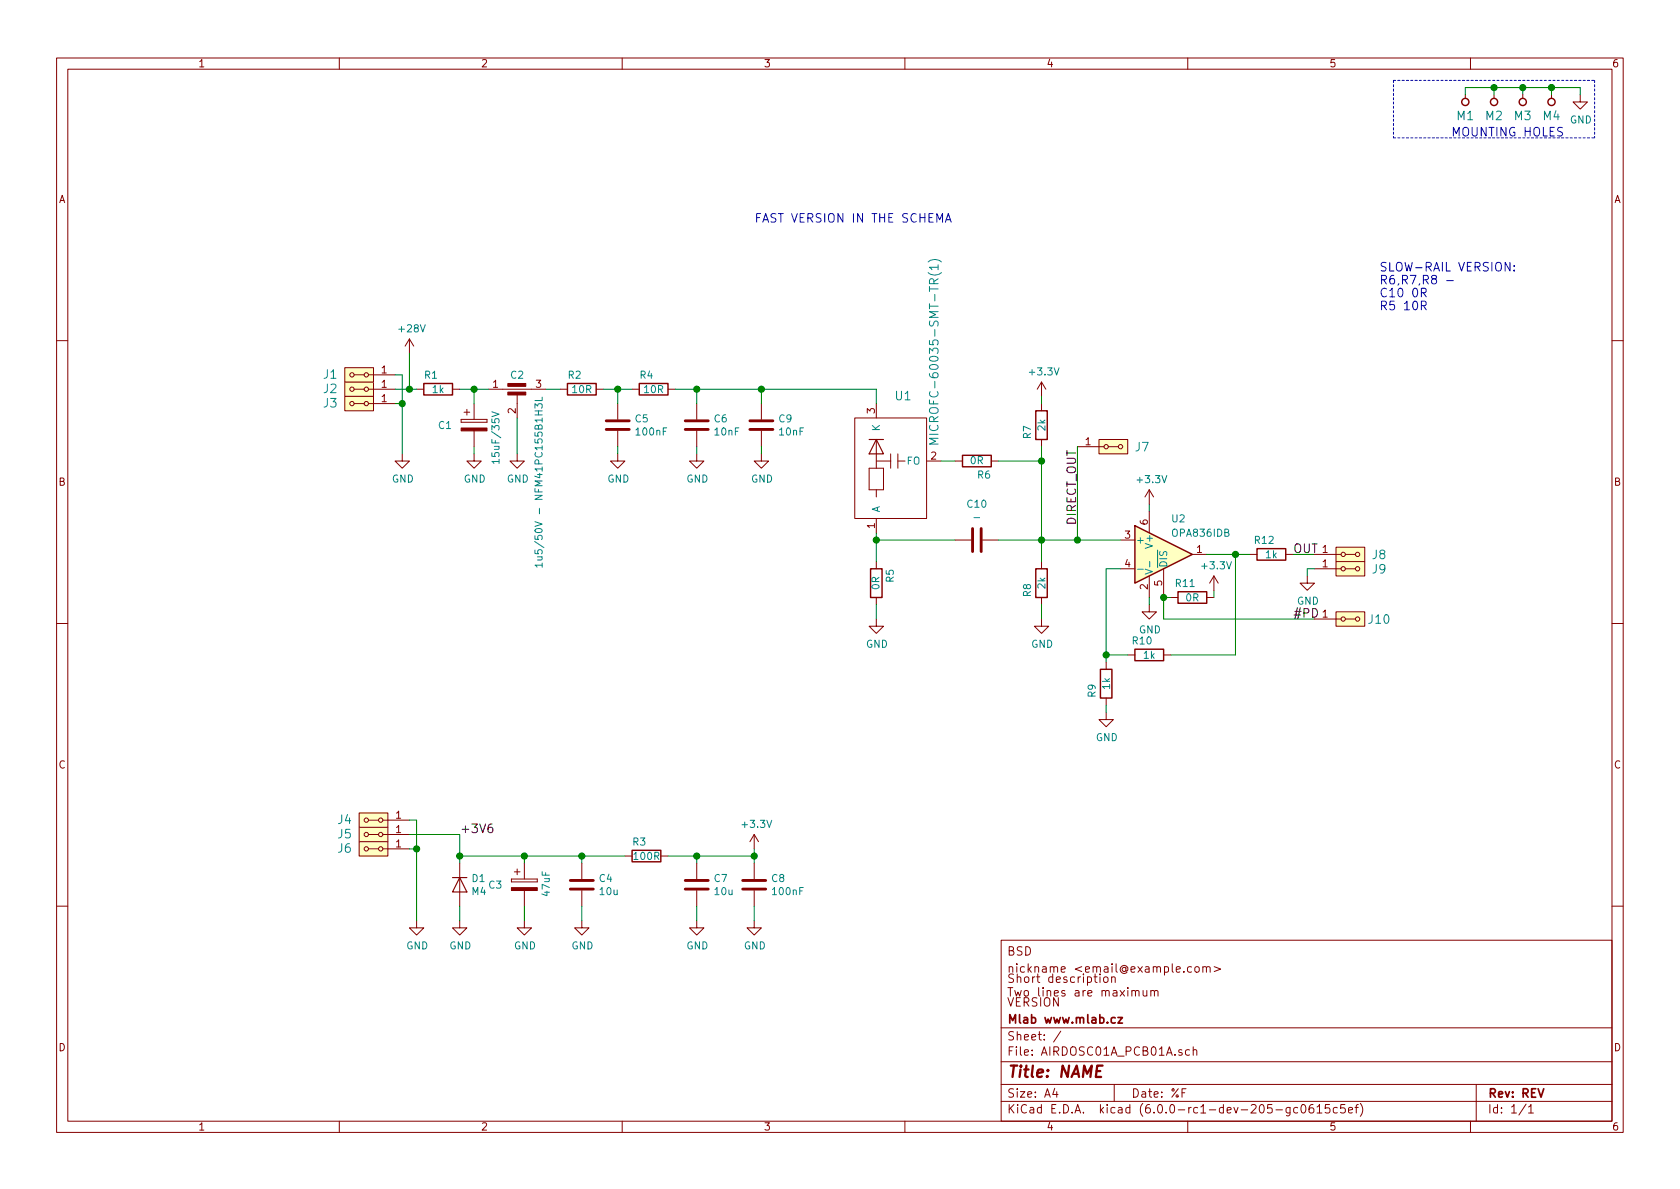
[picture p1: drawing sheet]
EESchema Schematic File Version 4
LIBS:AIRDOSC01A_PCB01A-cache
EELAYER 26 0
EELAYER END
$Descr A4 11693 8268
encoding utf-8
Sheet 1 1
Title "NAME"
Date "%F"
Rev "REV"
Comp "Mlab www.mlab.cz"
Comment1 "VERSION"
Comment2 "Short description \\nTwo lines are maximum"
Comment3 "nickname <email@example.com>"
Comment4 "BSD"
$EndDescr
$Comp
L MLAB_MECHANICAL:HOLE M1
U 1 1
P 10200 700
F 0 "M1" V 10100 700 60  0000 C CNN
F 1 "HOLE" H 10200 600 60  0001 C CNN
F 2 "Mlab_Mechanical:MountingHole_3mm" H 10200 700 60  0001 C CNN
F 3 "" H 10200 700 60  0000 C CNN
	1    10200 700 
	0    -1   -1   0   
$EndComp
$Comp
L MLAB_MECHANICAL:HOLE M4
U 1 1
P 10800 700
F 0 "M4" V 10700 700 60  0000 C CNN
F 1 "HOLE" H 10800 600 60  0001 C CNN
F 2 "Mlab_Mechanical:MountingHole_3mm" H 10800 700 60  0001 C CNN
F 3 "" H 10800 700 60  0000 C CNN
	1    10800 700 
	0    -1   -1   0   
$EndComp
Wire Notes Line
	11100 550  11100 950 
Text Notes 10100 950  0    60   ~ 0
MOUNTING HOLES
$Comp
L power:GND #PWR023
U 1 1
P 11000 650
F 0 "#PWR023" H 11000 400 50  0001 C CNN
F 1 "GND" H 11005 477 50  0000 C CNN
F 2 "" H 11000 650 50  0001 C CNN
F 3 "" H 11000 650 50  0001 C CNN
	1    11000 650 
	1    0    0    -1  
$EndComp
Wire Wire Line
	10200 650  10200 600 
Wire Wire Line
	10200 600  10400 600 
Wire Wire Line
	11000 600  11000 650 
Wire Wire Line
	10400 650  10400 600 
Connection ~ 10400 600 
Wire Wire Line
	10400 600  10600 600 
Wire Wire Line
	10600 650  10600 600 
Connection ~ 10600 600 
Wire Wire Line
	10600 600  10800 600 
Wire Wire Line
	10800 650  10800 600 
Connection ~ 10800 600 
Wire Wire Line
	10800 600  11000 600 
$Comp
L Device:EMI_Filter_C C2
U 1 1
P 3600 2800
F 0 "C2" H 3600 3000 50  0000 C CNN
F 1 "1u5/50V - NFM41PC155B1H3L" V 3750 2250 50  0000 C CNN
F 2 "Mlab_L:FIR_1806" V 3600 2800 50  0001 C CNN
F 3 "http://www.murata.com/~/media/webrenewal/support/library/catalog/products/emc/emifil/c31e.ashx?la=en-gb" V 3600 2800 50  0001 C CNN
	1    3600 2800
	1    0    0    -1  
$EndComp
$Comp
L Device:CP C1
U 1 1
P 3300 2950
F 0 "C1" H 3150 2950 50  0000 R CNN
F 1 "15uF/35V" V 3450 3050 50  0000 R CNN
F 2 "Mlab_C:TantalC_SizeC_Reflow" H 3338 2800 50  0001 C CNN
F 3 "~" H 3300 2950 50  0001 C CNN
	1    3300 2950
	1    0    0    -1  
$EndComp
$Comp
L MLAB_IO:MICROFC-60035-SMT-TR(1) U1
U 1 1
P 6100 3300
F 0 "U1" H 6350 2750 60  0000 R CNN
F 1 "MICROFC-60035-SMT-TR(1)" V 6500 3100 60  0000 R CNN
F 2 "Mlab_IO:MicroFC−60035−SMT" H 6200 3550 60  0001 C CNN
F 3 "" H 6200 3550 60  0001 C CNN
	1    6100 3300
	1    0    0    1   
$EndComp
$Comp
L Device:R R1
U 1 1
P 3050 2700
F 0 "R1" V 2950 2650 50  0000 C CNN
F 1 "1k" V 3050 2700 50  0000 C CNN
F 2 "Mlab_R:SMD-0805" V 2980 2700 50  0001 C CNN
F 3 "~" H 3050 2700 50  0001 C CNN
	1    3050 2700
	0    1    1    0   
$EndComp
$Comp
L Device:R R2
U 1 1
P 4050 2700
F 0 "R2" V 3950 2650 50  0000 C CNN
F 1 "10R" V 4050 2700 50  0000 C CNN
F 2 "Mlab_R:SMD-0805" V 3980 2700 50  0001 C CNN
F 3 "~" H 4050 2700 50  0001 C CNN
	1    4050 2700
	0    1    1    0   
$EndComp
$Comp
L Device:C C5
U 1 1
P 4300 2950
F 0 "C5" H 4415 2996 50  0000 L CNN
F 1 "100nF" H 4415 2905 50  0000 L CNN
F 2 "Mlab_R:SMD-0805" H 4338 2800 50  0001 C CNN
F 3 "~" H 4300 2950 50  0001 C CNN
	1    4300 2950
	1    0    0    -1  
$EndComp
$Comp
L Device:R R4
U 1 1
P 4550 2700
F 0 "R4" V 4450 2650 50  0000 C CNN
F 1 "10R" V 4550 2700 50  0000 C CNN
F 2 "Mlab_R:SMD-0805" V 4480 2700 50  0001 C CNN
F 3 "~" H 4550 2700 50  0001 C CNN
	1    4550 2700
	0    1    1    0   
$EndComp
$Comp
L Device:C C6
U 1 1
P 4850 2950
F 0 "C6" H 4965 2996 50  0000 L CNN
F 1 "10nF" H 4965 2905 50  0000 L CNN
F 2 "Mlab_R:SMD-0805" H 4888 2800 50  0001 C CNN
F 3 "~" H 4850 2950 50  0001 C CNN
	1    4850 2950
	1    0    0    -1  
$EndComp
$Comp
L Device:C C9
U 1 1
P 5300 2950
F 0 "C9" H 5415 2996 50  0000 L CNN
F 1 "10nF" H 5415 2905 50  0000 L CNN
F 2 "Mlab_R:SMD-0805" H 5338 2800 50  0001 C CNN
F 3 "~" H 5300 2950 50  0001 C CNN
	1    5300 2950
	1    0    0    -1  
$EndComp
$Comp
L power:GND #PWR05
U 1 1
P 3300 3150
F 0 "#PWR05" H 3300 2900 50  0001 C CNN
F 1 "GND" H 3305 2977 50  0000 C CNN
F 2 "" H 3300 3150 50  0001 C CNN
F 3 "" H 3300 3150 50  0001 C CNN
	1    3300 3150
	1    0    0    -1  
$EndComp
$Comp
L power:GND #PWR09
U 1 1
P 4300 3150
F 0 "#PWR09" H 4300 2900 50  0001 C CNN
F 1 "GND" H 4305 2977 50  0000 C CNN
F 2 "" H 4300 3150 50  0001 C CNN
F 3 "" H 4300 3150 50  0001 C CNN
	1    4300 3150
	1    0    0    -1  
$EndComp
$Comp
L power:GND #PWR010
U 1 1
P 4850 3150
F 0 "#PWR010" H 4850 2900 50  0001 C CNN
F 1 "GND" H 4855 2977 50  0000 C CNN
F 2 "" H 4850 3150 50  0001 C CNN
F 3 "" H 4850 3150 50  0001 C CNN
	1    4850 3150
	1    0    0    -1  
$EndComp
$Comp
L power:GND #PWR014
U 1 1
P 5300 3150
F 0 "#PWR014" H 5300 2900 50  0001 C CNN
F 1 "GND" H 5305 2977 50  0000 C CNN
F 2 "" H 5300 3150 50  0001 C CNN
F 3 "" H 5300 3150 50  0001 C CNN
	1    5300 3150
	1    0    0    -1  
$EndComp
Wire Wire Line
	3200 2700 3300 2700
Wire Wire Line
	3300 2800 3300 2700
Connection ~ 3300 2700
Wire Wire Line
	3300 2700 3400 2700
$Comp
L power:GND #PWR06
U 1 1
P 3600 3150
F 0 "#PWR06" H 3600 2900 50  0001 C CNN
F 1 "GND" H 3605 2977 50  0000 C CNN
F 2 "" H 3600 3150 50  0001 C CNN
F 3 "" H 3600 3150 50  0001 C CNN
	1    3600 3150
	1    0    0    -1  
$EndComp
Wire Wire Line
	3600 3150 3600 2900
Wire Wire Line
	3300 3150 3300 3100
Wire Wire Line
	3800 2700 3900 2700
Wire Wire Line
	4200 2700 4300 2700
Wire Wire Line
	4300 2800 4300 2700
Connection ~ 4300 2700
Wire Wire Line
	4300 2700 4400 2700
Wire Wire Line
	4300 3100 4300 3150
Wire Wire Line
	4700 2700 4850 2700
Wire Wire Line
	4850 2800 4850 2700
Connection ~ 4850 2700
Wire Wire Line
	4850 2700 5300 2700
Wire Wire Line
	5300 2800 5300 2700
Connection ~ 5300 2700
Wire Wire Line
	4850 3150 4850 3100
Wire Wire Line
	5300 3150 5300 3100
Wire Wire Line
	6100 2700 6100 2800
Wire Wire Line
	5300 2700 6100 2700
$Comp
L Device:R R5
U 1 1
P 6100 4050
F 0 "R5" V 6000 4000 50  0000 C CNN
F 1 "0R" V 6100 4050 50  0000 C CNN
F 2 "Mlab_R:SMD-0805" V 6030 4050 50  0001 C CNN
F 3 "~" H 6100 4050 50  0001 C CNN
	1    6100 4050
	-1   0    0    1   
$EndComp
$Comp
L power:GND #PWR07
U 1 1
P 3650 6400
F 0 "#PWR07" H 3650 6150 50  0001 C CNN
F 1 "GND" H 3655 6227 50  0000 C CNN
F 2 "" H 3650 6400 50  0001 C CNN
F 3 "" H 3650 6400 50  0001 C CNN
	1    3650 6400
	1    0    0    -1  
$EndComp
Connection ~ 6100 3750
Wire Wire Line
	6100 3750 6100 3700
$Comp
L Device:R R6
U 1 1
P 6800 3200
F 0 "R6" V 6700 3150 50  0000 C CNN
F 1 "0R" V 6800 3200 50  0000 C CNN
F 2 "Mlab_R:SMD-0805" V 6730 3200 50  0001 C CNN
F 3 "~" H 6800 3200 50  0001 C CNN
	1    6800 3200
	0    -1   -1   0   
$EndComp
$Comp
L Device:R R7
U 1 1
P 7250 2950
F 0 "R7" V 7150 2900 50  0000 C CNN
F 1 "2k" V 7250 2950 50  0000 C CNN
F 2 "Mlab_R:SMD-0805" V 7180 2950 50  0001 C CNN
F 3 "~" H 7250 2950 50  0001 C CNN
	1    7250 2950
	1    0    0    -1  
$EndComp
$Comp
L Device:R R8
U 1 1
P 7250 4050
F 0 "R8" V 7150 4000 50  0000 C CNN
F 1 "2k" V 7250 4050 50  0000 C CNN
F 2 "Mlab_R:SMD-0805" V 7180 4050 50  0001 C CNN
F 3 "~" H 7250 4050 50  0001 C CNN
	1    7250 4050
	1    0    0    -1  
$EndComp
$Comp
L Device:C C10
U 1 1
P 6800 3750
F 0 "C10" V 6548 3750 50  0000 C CNN
F 1 "-" V 6639 3750 50  0000 C CNN
F 2 "Mlab_R:SMD-0805" H 6838 3600 50  0001 C CNN
F 3 "~" H 6800 3750 50  0001 C CNN
	1    6800 3750
	0    1    1    0   
$EndComp
Wire Wire Line
	6550 3200 6650 3200
Wire Wire Line
	6100 3750 6650 3750
Wire Wire Line
	7250 3100 7250 3200
Connection ~ 7250 3750
Wire Wire Line
	7250 3750 7250 3900
Wire Wire Line
	6950 3750 7250 3750
Wire Wire Line
	6950 3200 7250 3200
Connection ~ 7250 3200
Wire Wire Line
	7250 3200 7250 3750
$Comp
L Amplifier_Operational:OPA847xDBV U2
U 1 1
P 8100 3850
F 0 "U2" H 8150 4100 50  0000 L CNN
F 1 "OPA836IDB" H 8150 4000 50  0000 L CNN
F 2 "Package_TO_SOT_SMD:SOT-23-6" H 8100 3850 50  0001 C CNN
F 3 "http://www.ti.com/lit/ds/symlink/opa847.pdf" H 8100 4050 50  0001 C CNN
	1    8100 3850
	1    0    0    -1  
$EndComp
Wire Wire Line
	7250 3750 7500 3750
$Comp
L Device:R R9
U 1 1
P 7700 4750
F 0 "R9" V 7600 4700 50  0000 C CNN
F 1 "1k" V 7700 4750 50  0000 C CNN
F 2 "Mlab_R:SMD-0805" V 7630 4750 50  0001 C CNN
F 3 "~" H 7700 4750 50  0001 C CNN
	1    7700 4750
	1    0    0    -1  
$EndComp
$Comp
L power:GND #PWR020
U 1 1
P 8000 4200
F 0 "#PWR020" H 8000 3950 50  0001 C CNN
F 1 "GND" H 8005 4027 50  0000 C CNN
F 2 "" H 8000 4200 50  0001 C CNN
F 3 "" H 8000 4200 50  0001 C CNN
	1    8000 4200
	1    0    0    -1  
$EndComp
Wire Wire Line
	8000 4200 8000 4150
$Comp
L Device:R R11
U 1 1
P 8300 4150
F 0 "R11" V 8200 4100 50  0000 C CNN
F 1 "0R" V 8300 4150 50  0000 C CNN
F 2 "Mlab_R:SMD-0805" V 8230 4150 50  0001 C CNN
F 3 "~" H 8300 4150 50  0001 C CNN
	1    8300 4150
	0    1    1    0   
$EndComp
Wire Wire Line
	8100 4150 8150 4150
Wire Wire Line
	8450 4150 8450 4100
$Comp
L Device:R R10
U 1 1
P 8000 4550
F 0 "R10" V 7900 4500 50  0000 C CNN
F 1 "1k" V 8000 4550 50  0000 C CNN
F 2 "Mlab_R:SMD-0805" V 7930 4550 50  0001 C CNN
F 3 "~" H 8000 4550 50  0001 C CNN
	1    8000 4550
	0    1    1    0   
$EndComp
Wire Wire Line
	7800 3950 7700 3950
Wire Wire Line
	7700 3950 7700 4550
Wire Wire Line
	7850 4550 7700 4550
Connection ~ 7700 4550
Wire Wire Line
	7700 4550 7700 4600
$Comp
L power:GND #PWR018
U 1 1
P 7700 4950
F 0 "#PWR018" H 7700 4700 50  0001 C CNN
F 1 "GND" H 7705 4777 50  0000 C CNN
F 2 "" H 7700 4950 50  0001 C CNN
F 3 "" H 7700 4950 50  0001 C CNN
	1    7700 4950
	1    0    0    -1  
$EndComp
Wire Wire Line
	7700 4950 7700 4900
Wire Wire Line
	8000 3550 8000 3500
$Comp
L Device:R R12
U 1 1
P 8850 3850
F 0 "R12" V 8750 3800 50  0000 C CNN
F 1 "1k" V 8850 3850 50  0000 C CNN
F 2 "Mlab_R:SMD-0805" V 8780 3850 50  0001 C CNN
F 3 "~" H 8850 3850 50  0001 C CNN
	1    8850 3850
	0    1    1    0   
$EndComp
Wire Wire Line
	8400 3850 8600 3850
Wire Wire Line
	8150 4550 8600 4550
Wire Wire Line
	8600 4550 8600 3850
Connection ~ 8600 3850
Wire Wire Line
	8600 3850 8700 3850
Wire Wire Line
	8100 4300 9150 4300
Wire Wire Line
	8100 4150 8100 4300
Connection ~ 8100 4150
Wire Wire Line
	9000 3850 9150 3850
$Comp
L power:+3.3V #PWR021
U 1 1
P 8450 4100
F 0 "#PWR021" H 8450 3950 50  0001 C CNN
F 1 "+3.3V" H 8465 4273 50  0000 C CNN
F 2 "" H 8450 4100 50  0001 C CNN
F 3 "" H 8450 4100 50  0001 C CNN
	1    8450 4100
	1    0    0    -1  
$EndComp
$Comp
L power:+3.3V #PWR019
U 1 1
P 8000 3500
F 0 "#PWR019" H 8000 3350 50  0001 C CNN
F 1 "+3.3V" H 8015 3673 50  0000 C CNN
F 2 "" H 8000 3500 50  0001 C CNN
F 3 "" H 8000 3500 50  0001 C CNN
	1    8000 3500
	1    0    0    -1  
$EndComp
$Comp
L power:+3.3V #PWR016
U 1 1
P 7250 2750
F 0 "#PWR016" H 7250 2600 50  0001 C CNN
F 1 "+3.3V" H 7265 2923 50  0000 C CNN
F 2 "" H 7250 2750 50  0001 C CNN
F 3 "" H 7250 2750 50  0001 C CNN
	1    7250 2750
	1    0    0    -1  
$EndComp
Wire Wire Line
	7250 2800 7250 2750
$Comp
L power:GND #PWR017
U 1 1
P 7250 4300
F 0 "#PWR017" H 7250 4050 50  0001 C CNN
F 1 "GND" H 7255 4127 50  0000 C CNN
F 2 "" H 7250 4300 50  0001 C CNN
F 3 "" H 7250 4300 50  0001 C CNN
	1    7250 4300
	1    0    0    -1  
$EndComp
Wire Wire Line
	7250 4300 7250 4200
Wire Wire Line
	6100 4300 6100 4200
Wire Wire Line
	6100 3750 6100 3900
$Comp
L power:+28V #PWR02
U 1 1
P 2850 2450
F 0 "#PWR02" H 2850 2300 50  0001 C CNN
F 1 "+28V" H 2865 2623 50  0000 C CNN
F 2 "" H 3100 2500 50  0001 C CNN
F 3 "" H 3100 2500 50  0001 C CNN
	1    2850 2450
	1    0    0    -1  
$EndComp
Wire Wire Line
	2900 2700 2850 2700
Connection ~ 7500 3750
Wire Wire Line
	7500 3750 7800 3750
Text Label 7500 3650 1    60   ~ 0
DIRECT_OUT
Text Label 9000 3850 0    60   ~ 0
OUT
Text Label 9000 4300 0    60   ~ 0
#PD
$Comp
L Device:CP C3
U 1 1
P 3650 6150
F 0 "C3" H 3500 6150 50  0000 R CNN
F 1 "47uF" V 3800 6250 50  0000 R CNN
F 2 "Mlab_C:TantalC_SizeC_Reflow" H 3688 6000 50  0001 C CNN
F 3 "~" H 3650 6150 50  0001 C CNN
	1    3650 6150
	1    0    0    -1  
$EndComp
$Comp
L Device:C C4
U 1 1
P 4050 6150
F 0 "C4" H 4165 6196 50  0000 L CNN
F 1 "10u" H 4165 6105 50  0000 L CNN
F 2 "Mlab_R:SMD-0805" H 4088 6000 50  0001 C CNN
F 3 "~" H 4050 6150 50  0001 C CNN
	1    4050 6150
	1    0    0    -1  
$EndComp
$Comp
L Device:C C8
U 1 1
P 5250 6150
F 0 "C8" H 5365 6196 50  0000 L CNN
F 1 "100nF" H 5365 6105 50  0000 L CNN
F 2 "Mlab_R:SMD-0805" H 5288 6000 50  0001 C CNN
F 3 "~" H 5250 6150 50  0001 C CNN
	1    5250 6150
	1    0    0    -1  
$EndComp
$Comp
L Device:C C7
U 1 1
P 4850 6150
F 0 "C7" H 4965 6196 50  0000 L CNN
F 1 "10u" H 4965 6105 50  0000 L CNN
F 2 "Mlab_R:SMD-0805" H 4888 6000 50  0001 C CNN
F 3 "~" H 4850 6150 50  0001 C CNN
	1    4850 6150
	1    0    0    -1  
$EndComp
$Comp
L Device:R R3
U 1 1
P 4500 5950
F 0 "R3" V 4400 5900 50  0000 C CNN
F 1 "100R" V 4500 5950 50  0000 C CNN
F 2 "Mlab_R:SMD-0805" V 4430 5950 50  0001 C CNN
F 3 "~" H 4500 5950 50  0001 C CNN
	1    4500 5950
	0    1    1    0   
$EndComp
$Comp
L power:+3.3V #PWR012
U 1 1
P 5250 5900
F 0 "#PWR012" H 5250 5750 50  0001 C CNN
F 1 "+3.3V" H 5265 6073 50  0000 C CNN
F 2 "" H 5250 5900 50  0001 C CNN
F 3 "" H 5250 5900 50  0001 C CNN
	1    5250 5900
	1    0    0    -1  
$EndComp
Wire Wire Line
	5250 5950 5250 6000
Wire Wire Line
	5250 5900 5250 5950
Connection ~ 5250 5950
Wire Wire Line
	4650 5950 4850 5950
Wire Wire Line
	4850 6000 4850 5950
Connection ~ 4850 5950
Wire Wire Line
	4850 5950 5250 5950
Wire Wire Line
	4350 5950 4050 5950
Wire Wire Line
	3650 5950 3650 6000
Wire Wire Line
	4050 5950 4050 6000
Connection ~ 4050 5950
Wire Wire Line
	4050 5950 3650 5950
Wire Wire Line
	3650 6400 3650 6300
$Comp
L power:GND #PWR08
U 1 1
P 4050 6400
F 0 "#PWR08" H 4050 6150 50  0001 C CNN
F 1 "GND" H 4055 6227 50  0000 C CNN
F 2 "" H 4050 6400 50  0001 C CNN
F 3 "" H 4050 6400 50  0001 C CNN
	1    4050 6400
	1    0    0    -1  
$EndComp
$Comp
L power:GND #PWR011
U 1 1
P 4850 6400
F 0 "#PWR011" H 4850 6150 50  0001 C CNN
F 1 "GND" H 4855 6227 50  0000 C CNN
F 2 "" H 4850 6400 50  0001 C CNN
F 3 "" H 4850 6400 50  0001 C CNN
	1    4850 6400
	1    0    0    -1  
$EndComp
$Comp
L power:GND #PWR013
U 1 1
P 5250 6400
F 0 "#PWR013" H 5250 6150 50  0001 C CNN
F 1 "GND" H 5255 6227 50  0000 C CNN
F 2 "" H 5250 6400 50  0001 C CNN
F 3 "" H 5250 6400 50  0001 C CNN
	1    5250 6400
	1    0    0    -1  
$EndComp
Wire Wire Line
	5250 6400 5250 6300
Wire Wire Line
	4850 6400 4850 6300
Wire Wire Line
	4050 6400 4050 6300
Text Label 3200 5800 0    60   ~ 0
+3V6
$Comp
L MLAB_HEADER:HEADER_2x01_PARALLEL J8
U 1 1
P 9400 3850
F 0 "J8" H 9600 3850 60  0000 C CNN
F 1 "HEADER_2x01_PARALLEL" H 9318 3991 60  0001 C CNN
F 2 "Mlab_Pin_Headers:Straight_2x01" H 9400 3850 60  0001 C CNN
F 3 "" H 9400 3850 60  0000 C CNN
	1    9400 3850
	1    0    0    -1  
$EndComp
$Comp
L MLAB_HEADER:HEADER_2x01_PARALLEL J10
U 1 1
P 9400 4300
F 0 "J10" H 9600 4300 60  0000 C CNN
F 1 "HEADER_2x01_PARALLEL" H 9318 4441 60  0001 C CNN
F 2 "Mlab_Pin_Headers:Straight_2x01" H 9400 4300 60  0001 C CNN
F 3 "" H 9400 4300 60  0000 C CNN
	1    9400 4300
	1    0    0    -1  
$EndComp
$Comp
L MLAB_HEADER:HEADER_2x01_PARALLEL J7
U 1 1
P 7750 3100
F 0 "J7" H 7950 3100 60  0000 C CNN
F 1 "HEADER_2x01_PARALLEL" H 7668 3241 60  0001 C CNN
F 2 "Mlab_Pin_Headers:Straight_2x01" H 7750 3100 60  0001 C CNN
F 3 "" H 7750 3100 60  0000 C CNN
	1    7750 3100
	1    0    0    -1  
$EndComp
Wire Wire Line
	7500 3100 7500 3750
$Comp
L Device:D D1
U 1 1
P 3200 6150
F 0 "D1" V 3154 6229 50  0000 L CNN
F 1 "M4" V 3245 6229 50  0000 L CNN
F 2 "Mlab_D:Diode-SMA_Standard" H 3200 6150 50  0001 C CNN
F 3 "~" H 3200 6150 50  0001 C CNN
	1    3200 6150
	0    1    1    0   
$EndComp
Wire Wire Line
	3200 5950 3200 6000
$Comp
L power:GND #PWR04
U 1 1
P 3200 6400
F 0 "#PWR04" H 3200 6150 50  0001 C CNN
F 1 "GND" H 3205 6227 50  0000 C CNN
F 2 "" H 3200 6400 50  0001 C CNN
F 3 "" H 3200 6400 50  0001 C CNN
	1    3200 6400
	1    0    0    -1  
$EndComp
Wire Wire Line
	3200 6400 3200 6300
Wire Wire Line
	3200 5950 3650 5950
Connection ~ 3650 5950
Wire Wire Line
	3200 5950 3200 5800
Connection ~ 3200 5950
$Comp
L MLAB_HEADER:HEADER_2x01_PARALLEL J5
U 1 1
P 2600 5800
F 0 "J5" H 2800 5800 60  0000 C CNN
F 1 "HEADER_2x01_PARALLEL" H 2518 5941 60  0001 C CNN
F 2 "Mlab_Pin_Headers:Straight_2x01" H 2600 5800 60  0001 C CNN
F 3 "" H 2600 5800 60  0000 C CNN
	1    2600 5800
	-1   0    0    1   
$EndComp
$Comp
L power:GND #PWR03
U 1 1
P 2900 6400
F 0 "#PWR03" H 2900 6150 50  0001 C CNN
F 1 "GND" H 2905 6227 50  0000 C CNN
F 2 "" H 2900 6400 50  0001 C CNN
F 3 "" H 2900 6400 50  0001 C CNN
	1    2900 6400
	1    0    0    -1  
$EndComp
$Comp
L MLAB_HEADER:HEADER_2x01_PARALLEL J6
U 1 1
P 2600 5900
F 0 "J6" H 2800 5900 60  0000 C CNN
F 1 "HEADER_2x01_PARALLEL" H 2518 6041 60  0001 C CNN
F 2 "Mlab_Pin_Headers:Straight_2x01" H 2600 5900 60  0001 C CNN
F 3 "" H 2600 5900 60  0000 C CNN
	1    2600 5900
	-1   0    0    1   
$EndComp
Wire Wire Line
	2850 5800 3200 5800
Wire Wire Line
	2850 5900 2900 5900
Wire Wire Line
	2900 5900 2900 6400
$Comp
L MLAB_HEADER:HEADER_2x01_PARALLEL J2
U 1 1
P 2500 2700
F 0 "J2" H 2700 2700 60  0000 C CNN
F 1 "HEADER_2x01_PARALLEL" H 2418 2841 60  0001 C CNN
F 2 "Mlab_Pin_Headers:Straight_2x01" H 2500 2700 60  0001 C CNN
F 3 "" H 2500 2700 60  0000 C CNN
	1    2500 2700
	-1   0    0    1   
$EndComp
$Comp
L MLAB_HEADER:HEADER_2x01_PARALLEL J3
U 1 1
P 2500 2800
F 0 "J3" H 2700 2800 60  0000 C CNN
F 1 "HEADER_2x01_PARALLEL" H 2418 2941 60  0001 C CNN
F 2 "Mlab_Pin_Headers:Straight_2x01" H 2500 2800 60  0001 C CNN
F 3 "" H 2500 2800 60  0000 C CNN
	1    2500 2800
	-1   0    0    1   
$EndComp
$Comp
L power:GND #PWR01
U 1 1
P 2800 3150
F 0 "#PWR01" H 2800 2900 50  0001 C CNN
F 1 "GND" H 2805 2977 50  0000 C CNN
F 2 "" H 2800 3150 50  0001 C CNN
F 3 "" H 2800 3150 50  0001 C CNN
	1    2800 3150
	1    0    0    -1  
$EndComp
Wire Wire Line
	2750 2800 2800 2800
Wire Wire Line
	2800 2800 2800 3150
Wire Wire Line
	2850 2450 2850 2700
Connection ~ 2850 2700
Wire Wire Line
	2850 2700 2750 2700
$Comp
L MLAB_HEADER:HEADER_2x01_PARALLEL J1
U 1 1
P 2500 2600
F 0 "J1" H 2700 2600 60  0000 C CNN
F 1 "HEADER_2x01_PARALLEL" H 2418 2741 60  0001 C CNN
F 2 "Mlab_Pin_Headers:Straight_2x01" H 2500 2600 60  0001 C CNN
F 3 "" H 2500 2600 60  0000 C CNN
	1    2500 2600
	-1   0    0    1   
$EndComp
Wire Wire Line
	2750 2600 2800 2600
Wire Wire Line
	2800 2600 2800 2800
Connection ~ 2800 2800
$Comp
L power:GND #PWR015
U 1 1
P 6100 4300
F 0 "#PWR015" H 6100 4050 50  0001 C CNN
F 1 "GND" H 6105 4127 50  0000 C CNN
F 2 "" H 6100 4300 50  0001 C CNN
F 3 "" H 6100 4300 50  0001 C CNN
	1    6100 4300
	1    0    0    -1  
$EndComp
Text Notes 5250 1550 0    60   ~ 0
FAST VERSION IN THE SCHEMA
Text Notes 9600 2250 0    60   ~ 0
SLOW-RAIL VERSION:\nR6,R7,R8 -\nC10 0R\nR5 10R\n\n
$Comp
L MLAB_MECHANICAL:HOLE M3
U 1 1
P 10600 700
F 0 "M3" V 10500 700 60  0000 C CNN
F 1 "HOLE" H 10600 600 60  0001 C CNN
F 2 "Mlab_Mechanical:MountingHole_3mm" H 10600 700 60  0001 C CNN
F 3 "" H 10600 700 60  0000 C CNN
	1    10600 700 
	0    -1   -1   0   
$EndComp
$Comp
L MLAB_MECHANICAL:HOLE M2
U 1 1
P 10400 700
F 0 "M2" V 10300 700 60  0000 C CNN
F 1 "HOLE" H 10400 600 60  0001 C CNN
F 2 "Mlab_Mechanical:MountingHole_3mm" H 10400 700 60  0001 C CNN
F 3 "" H 10400 700 60  0000 C CNN
	1    10400 700 
	0    -1   -1   0   
$EndComp
Wire Notes Line
	9700 550  9700 950 
Wire Notes Line
	9700 550  11100 550 
Wire Notes Line
	9700 950  11100 950 
$Comp
L MLAB_HEADER:HEADER_2x01_PARALLEL J4
U 1 1
P 2600 5700
F 0 "J4" H 2800 5700 60  0000 C CNN
F 1 "HEADER_2x01_PARALLEL" H 2518 5841 60  0001 C CNN
F 2 "Mlab_Pin_Headers:Straight_2x01" H 2600 5700 60  0001 C CNN
F 3 "" H 2600 5700 60  0000 C CNN
	1    2600 5700
	-1   0    0    1   
$EndComp
Wire Wire Line
	2850 5700 2900 5700
Wire Wire Line
	2900 5700 2900 5900
Connection ~ 2900 5900
$Comp
L MLAB_HEADER:HEADER_2x01_PARALLEL J9
U 1 1
P 9400 3950
F 0 "J9" H 9600 3950 60  0000 C CNN
F 1 "HEADER_2x01_PARALLEL" H 9318 4091 60  0001 C CNN
F 2 "Mlab_Pin_Headers:Straight_2x01" H 9400 3950 60  0001 C CNN
F 3 "" H 9400 3950 60  0000 C CNN
	1    9400 3950
	1    0    0    -1  
$EndComp
$Comp
L power:GND #PWR022
U 1 1
P 9100 4000
F 0 "#PWR022" H 9100 3750 50  0001 C CNN
F 1 "GND" H 9105 3827 50  0000 C CNN
F 2 "" H 9100 4000 50  0001 C CNN
F 3 "" H 9100 4000 50  0001 C CNN
	1    9100 4000
	1    0    0    -1  
$EndComp
Wire Wire Line
	9150 3950 9100 3950
Wire Wire Line
	9100 3950 9100 4000
$EndSCHEMATC
